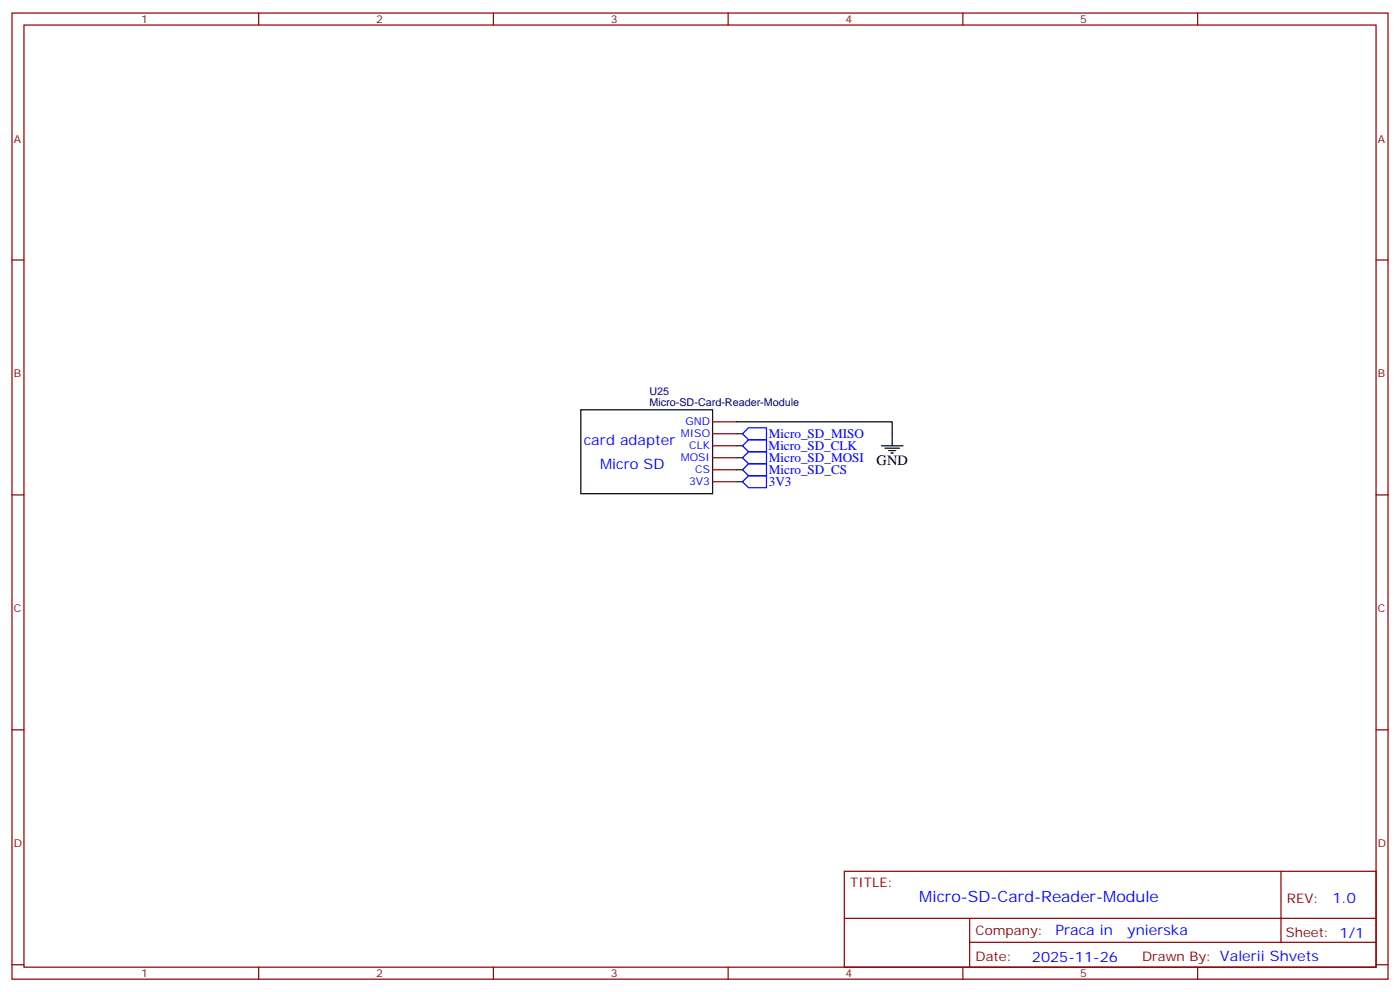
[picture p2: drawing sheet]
<svg xmlns="http://www.w3.org/2000/svg" width="412mm" height="292mm" viewBox="0 0 412 292" stroke-linecap="round" stroke-linejoin="round" font-family="sans-serif">
<g fill="none" stroke="#870000" stroke-width=".35">
<path d="M3.5 3.8h405.4v284.4h-405.4zM7.1 7.4h398.2v277.3h-398.2zM76.2 3.8v3.6M145.3 3.8v3.6M214.5 3.8v3.6M283.6 3.8v3.6M352.8 3.8v3.6M3.5 76.5h3.6M405.3 76.5h3.6M209.9 124.1h7.1M209.9 127.7h7.1M209.9 131.2h7.1"/>
<path d="M209.9 134.7h7.1M209.9 138.3h7.1M3.5 145.7h3.6M209.9 141.8h7.1M405.3 145.7h3.6M3.5 214.8h3.6M405.3 214.8h3.6M248.7 256.4h156.6v28.3h-156.6zM377.3 256.5v20.8M248.7 270.3h156.5M285.6 277.3h119.6M285.6 270.3v14.1"/>
<path d="M3.5 284h3.6M76.2 284.7v3.5M145.3 284.7v3.5M214.5 284.7v3.5M283.6 284.7v3.5M352.8 284.7v3.5M405.3 284h3.6"/>
</g>
<path d="M171.1 120.6h38.8v24.7h-38.8zM217 124.1h45.8v7.1M259.6 131.2h6.4M260.7 131.9h4.2M261.8 132.6h2.1M262.5 133.3h.7" fill="none" stroke="#000" stroke-width=".35"/>
<path d="M218.7 138.3l1.8-1.8h5.3v3.5h-5.3zM218.7 134.7l1.8-1.7h5.3v3.5h-5.3zM218.7 127.7l1.8-1.8h5.3v3.5h-5.3zM218.7 131.2l1.8-1.8h5.3v3.6h-5.3zM218.7 141.8l1.8-1.8h5.3v3.5h-5.3z" fill="none" stroke="#00f" stroke-width=".35"/>
<path d="M217 138.3h1.7M217 134.7h1.7M217 127.7h1.7M217 131.2h1.7M217 141.8h1.7" fill="none" stroke="#008700" stroke-width=".35"/>
<text font-size="4.6" fill="#00f" x="270.8" y="265.5">Micro-SD-Card-Reader-Module</text>
<g font-size="4.2" fill="#00f">
<text x="172" y="131">card adapter</text>
<text x="176.8" y="138">Micro SD</text>
<text x="392.5" y="265.7">1.0</text>
<text x="310.9" y="275.3">Praca in</text>
<text x="332.1" y="275.3">ynierska</text>
<text x="304" y="283.1">2025-11-26</text>
</g>
<text font-size="4.2" x="258.2" y="136.8">GND</text>
<g font-size="3.9" fill="#00f">
<text x="226.5" y="129">Micro_SD_MISO</text>
<text x="226.4" y="132.5">Micro_SD_CLK</text>
<text x="226.5" y="136">Micro_SD_MOSI</text>
<text x="226.5" y="139.5">Micro_SD_CS</text>
<text x="226.5" y="143.1">3V3</text>
</g>
<g font-size="3.9" fill="#800">
<text x="250.5" y="261">TITLE:</text>
<text x="379.1" y="265.7">REV:</text>
<text x="287.4" y="275.2">Company:</text>
<text x="378.7" y="275.8">Sheet: 1/1</text>
<text x="287.4" y="282.9">Date:</text>
<text x="336.4" y="283">Drawn By: Valerii Shvets</text>
</g>
<g font-size="3.2" fill="#800">
<text x="41.6" y="6.8">1</text>
<text x="110.8" y="6.8">2</text>
<text x="179.9" y="6.8">3</text>
<text x="249.1" y="6.8">4</text>
<text x="318.2" y="6.8">5</text>
<text x="4.1" y="41.9">A</text>
<text x="405.9" y="41.9">A</text>
<text x="4.1" y="111.1">B</text>
<text x="405.9" y="111.1">B</text>
<text x="4.1" y="180.2">C</text>
<text x="405.9" y="180.2">C</text>
<text x="4.1" y="249.4">D</text>
<text x="405.9" y="249.4">D</text>
<text x="41.6" y="287.7">1</text>
<text x="110.8" y="287.7">2</text>
<text x="179.9" y="287.7">3</text>
<text x="249.1" y="287.7">4</text>
<text x="318.2" y="287.7">5</text>
</g>
<g font-size="3.2" fill="#000080">
<text x="191.3" y="119.6">Micro-SD-Card-Reader-Module</text>
<text x="191.3" y="116.4">U25</text>
</g>
<g font-size="3.2" fill="#00f">
<text x="201.9" y="125.2">GND</text>
<text x="200.5" y="128.7">MISO</text>
<text x="200.5" y="135.8">MOSI</text>
<text x="203" y="132.3">CLK</text>
<text x="203" y="142.8">3V3</text>
<text x="204.8" y="139.3">CS</text>
</g>
</svg>
